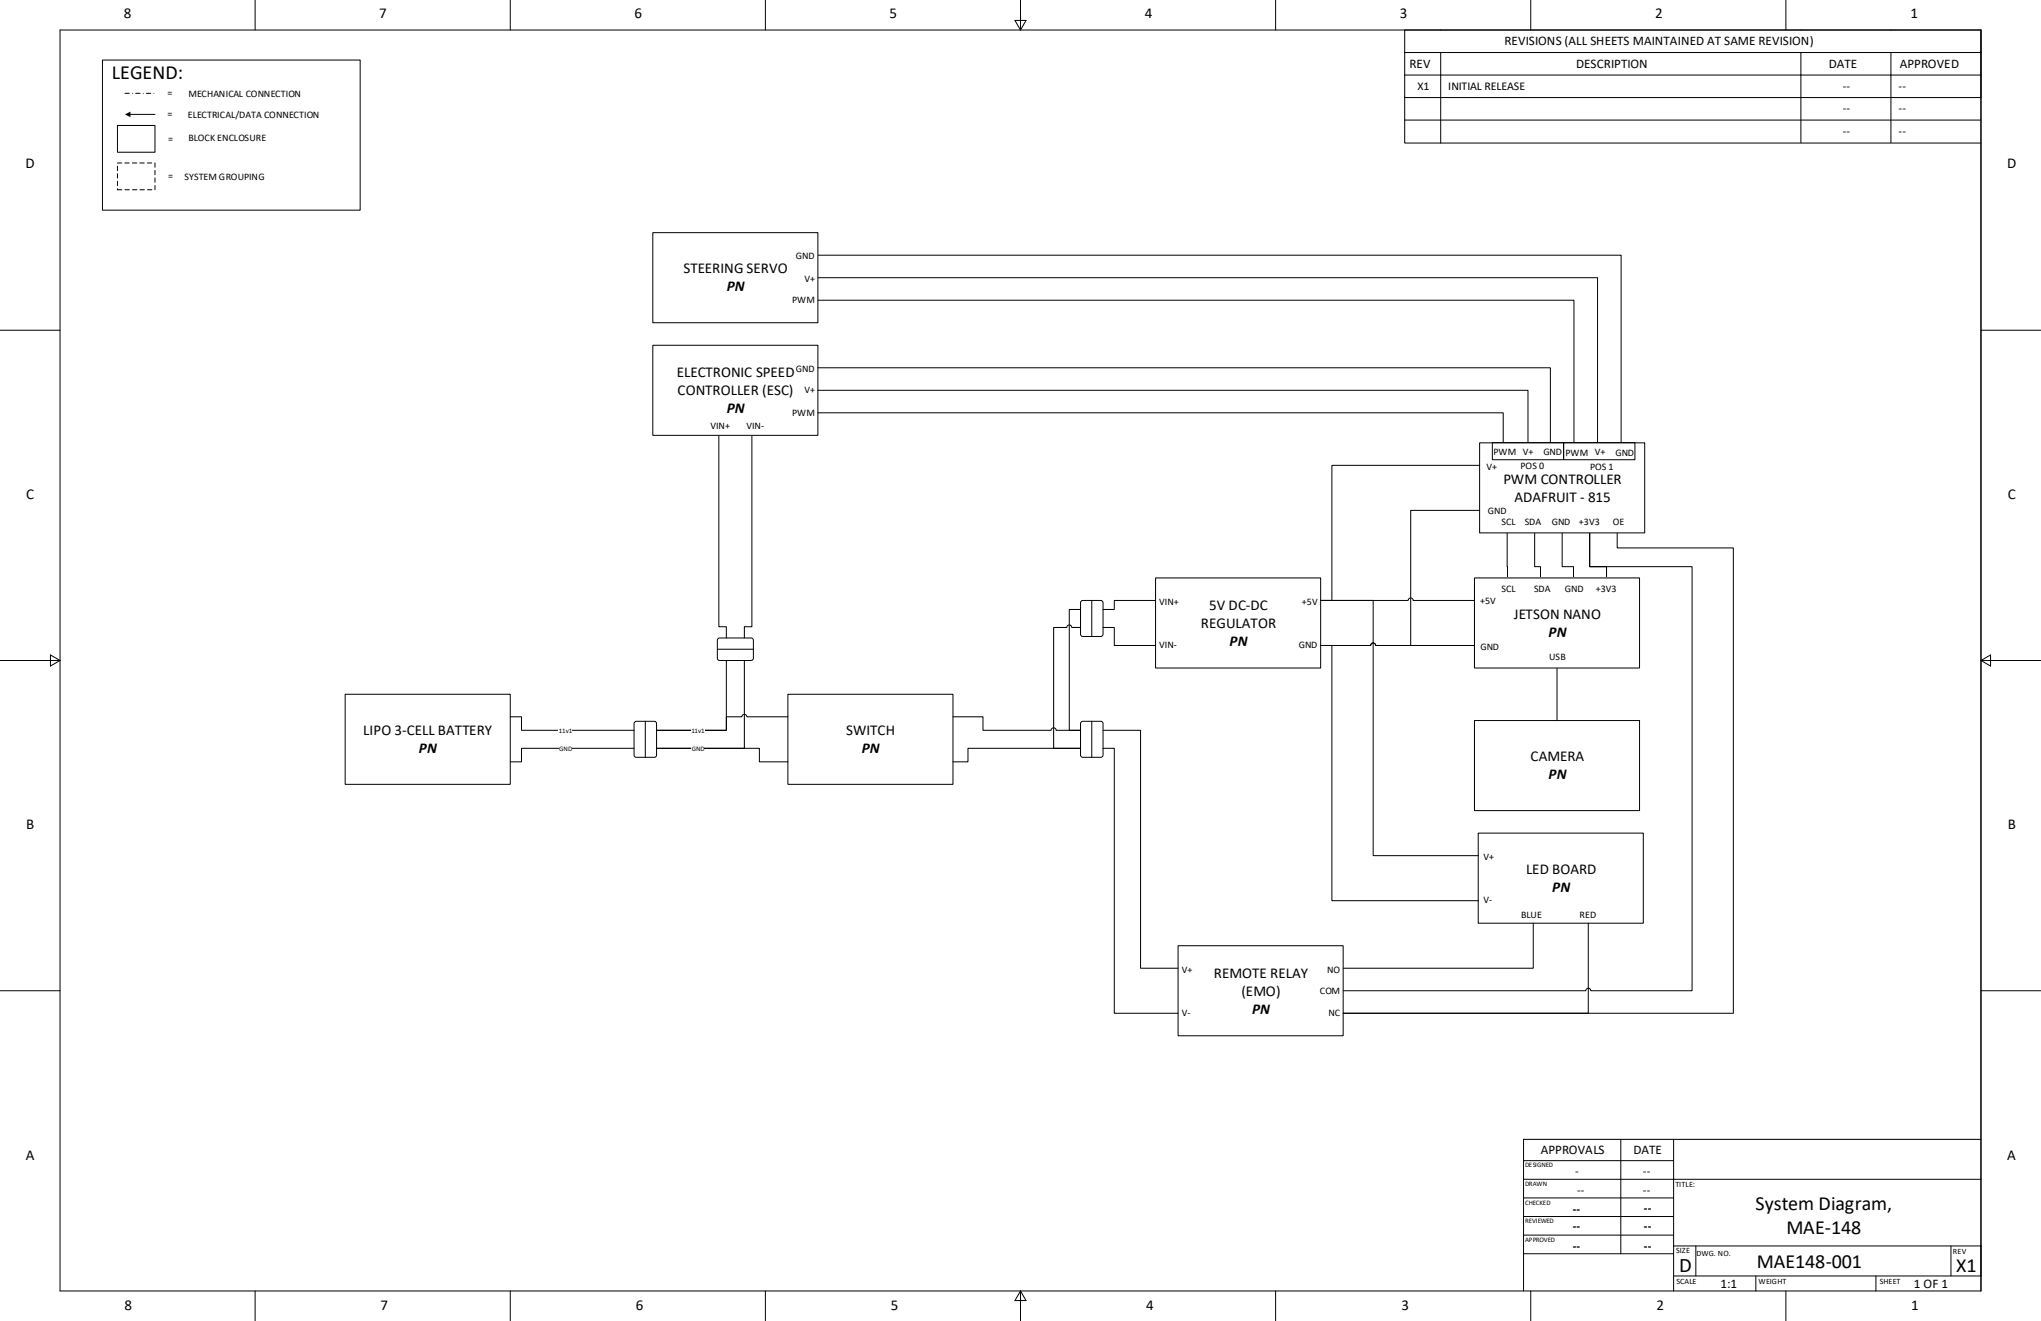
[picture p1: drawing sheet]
<svg xmlns="http://www.w3.org/2000/svg" width="864mm" height="559mm" viewBox="0 0 864 559" stroke-linecap="round" stroke-linejoin="round" font-family="sans-serif">
<g fill="none" stroke="#000" stroke-width=".42">
<path d="M25.4 12.7h812.8v533.4h-812.8zM107.9 0v12.7M215.9 0v12.7M323.8 0v12.7M429.5 8.6h4.6l-2.3 4.1zM431.8 0v12.7M539.8 0v12.7M594.4 12.7v28.6h243.8M647.7 0v12.7M755.6 0v12.7M594.4 22.2h243.8M594.4 31.8h243.8"/>
<path d="M609.6 22.2v19.1M762 22.2v19.1M800.1 22.2v19.1M0 139.7h25.4M838.2 139.7h25.4M0 279.4h25.4M21.3 277.1l4.1 2.3-4.1 2.3zM838.2 279.4h25.4M838.2 279.4l4.1-2.3v4.6zM0 419.1h25.4M838.2 419.1h25.4M644.7 498.9h193.5"/>
<path d="M644.7 491h63.5M685.8 482v48.4M708.2 482v64.1M838.2 482h-193.5v64.1M644.7 514.6h63.5M644.7 506.7h63.5M644.7 530.4h63.5M644.7 522.5h63.5M708.2 539.8h130M708.2 527h130M717.5 527v12.8M742.9 539.8v6.3"/>
<path d="M793.7 539.8v6.3M825.5 527v12.8M107.9 546.1v12.7M215.9 546.1v12.7M323.8 546.1v12.7M431.8 546.1v12.7M431.8 546.1l2.3 4.1h-4.6zM539.8 546.1v12.7M647.7 546.1v12.7M755.6 546.1v12.7"/>
</g>
<path d="M43.3 25.4h109.1v63.5h-109.1z" fill-rule="evenodd" fill="#fff"/>
<path d="M43.3 25.4h109.1v63.5h-109.1zM54.9 48.4h10.7" fill="none" stroke="#000" stroke-width=".42"/>
<path d="M52.9 48.4l2.3-1.2v2.4z" fill="#000"/>
<path d="M52.9 39.5h12.7" fill="none" stroke="#000" stroke-width=".42" stroke-dasharray="1.9 1.3 0 1.3"/>
<path d="M49.7 53.1h15.9v11.3h-15.9z" fill-rule="evenodd" fill="#fff"/>
<path d="M49.7 53.1h15.9v11.3h-15.9z" fill="none" stroke="#000" stroke-width=".42"/>
<path d="M49.7 68.9h15.9v11.4h-15.9z" fill-rule="evenodd" fill="#fff"/>
<path d="M49.7 68.9h15.9v11.4h-15.9z" fill="none" stroke="#000" stroke-width=".42" stroke-dasharray="1.9 1.3"/>
<path d="M594.4 41.1v9.7h243.8M594.4 50.8v9.7h243.8M609.6 41.2v19.3M762 41.3v19M800.1 41.3v19" fill="none" stroke="#000" stroke-width=".42"/>
<path d="M146 293.7h69.9v38.1h-69.9z" fill-rule="evenodd" fill="#fff"/>
<path d="M146 293.7h69.9v38.1h-69.9z" fill="none" stroke="#000" stroke-width=".42"/>
<path d="M268.6 305.4l.6-.3h7.7l.8 .6 .1 13.7-.6 .9-8 .1-.8-.6-.1-13.7z" fill-rule="evenodd" fill="#fff"/>
<path d="M268.6 305.4l.6-.3h7.7l.8 .6 .1 13.7-.6 .9-8 .1-.8-.6-.1-13.7zM273 305.1v15.3" fill="none" stroke="#000" stroke-width=".42"/>
<path d="M333.4 293.7h69.8v38.1h-69.8z" fill-rule="evenodd" fill="#fff"/>
<path d="M333.4 293.7h69.8v38.1h-69.8zM215.9 303.2h4.8v5.7h47.6" fill="none" stroke="#000" stroke-width=".42"/>
<path d="M236.5 307.2h5.5v3.4h-5.5z" fill-rule="evenodd" fill="#fff"/>
<path d="M268.3 316.5h-47.6v5.8h-4.8" fill="none" stroke="#000" stroke-width=".42"/>
<g fill="#fff">
<path d="M236.6 314.9h5.3v3.3h-5.3z" fill-rule="evenodd"/>
<path d="M303.8 270.2l.7-.3h13.7l.6 .9-.1 8-.9 .6-13.7-.1-.6-.9v-7.6z" fill-rule="evenodd"/>
</g>
<path d="M303.5 274.6h15.3M303.8 270.2l.7-.3h13.7l.6 .9-.1 8-.9 .6-13.7-.1-.6-.9v-7.6zM277.8 316.5h43.5v5.8h12.1M333.4 303.2h-17.4a1.06 1.06 0 0 0-1-1 1.06 1.06 0 0 0-1.1 1h-6.6v5.7h-29.5" fill="none" stroke="#000" stroke-width=".42"/>
<path d="M457.5 305.4l.7-.3h7.6l.9 .6v13.7l-.6 .9-7.9 .1-.9-.6-.1-13.7z" fill-rule="evenodd" fill="#fff"/>
<path d="M403.2 303.2h12.7v5.7h28.9a1.06 1.06 0 0 1 1-1 1.06 1.06 0 0 1 1.1 1h10.3M457.2 316.5h-47.6v5.8h-6.4M457.5 305.4l.7-.3h7.6l.9 .6v13.7l-.6 .9-7.9 .1-.9-.6-.1-13.7zM462 305.1v15.3" fill="none" stroke="#000" stroke-width=".42"/>
<path d="M498.5 400h69.8v38.1h-69.8z" fill-rule="evenodd" fill="#fff"/>
<path d="M466.7 308.9h15.9v100.7h15.9M466.7 316.5h4.8v112.1h27M498.5 400h69.8v38.1h-69.8z" fill="none" stroke="#000" stroke-width=".42"/>
<path d="M488.9 244.5h69.9v38.1h-69.9z" fill-rule="evenodd" fill="#fff"/>
<path d="M488.9 244.5h69.9v38.1h-69.9z" fill="none" stroke="#000" stroke-width=".42"/>
<path d="M457.5 254.3l.7-.3h7.6l.9 .6v13.7l-.6 .9h-7.9l-.9-.5-.1-13.7z" fill-rule="evenodd" fill="#fff"/>
<g fill="none" stroke="#000" stroke-width=".42">
<path d="M637.7 225.4l.2 19.1M649.4 225.4v14.3h2.4v4.8M661 225.4v14.3h4.8v4.8M672.6 225.4v14.3h7.2v4.8M457.2 257.8h-4.8v51.1h4.8M457.5 254.3l.7-.3h7.6l.9 .6v13.7l-.6 .9h-7.9l-.9-.5-.1-13.7zM462 254v15.2M488.9 254h-17.4v3.8h-4.8M558.8 254h37a1.06 1.06 0 0 1 1.1-1.1 1.06 1.06 0 0 1 1.1 1.1h25.9M307.3 279.4v29.5h-29.5M457.2 265.4h-3.7a1.06 1.06 0 0 0-1.1-1 1.06 1.06 0 0 0-1 1h-5.6v51.1h11.4M466.7 265.4h4.8v7.6h17.4"/>
<path d="M558.8 273h21.2a1.06 1.06 0 0 1 1-1 1.06 1.06 0 0 1 1.1 1h41.8"/>
</g>
<path d="M292.5 307.2h5.6v3.4h-5.6z" fill-rule="evenodd" fill="#fff"/>
<path d="M315 279.4v37.1h-37.2" fill="none" stroke="#000" stroke-width=".42"/>
<path d="M292.6 314.9h5.3v3.3h-5.3z" fill-rule="evenodd" fill="#fff"/>
<path d="M304.2 184.1v81h3.1v4.8M318.1 184.1v81h-3.1v4.8" fill="none" stroke="#000" stroke-width=".42"/>
<path d="M276.2 146.1h69.9v38h-69.9z" fill-rule="evenodd" fill="#fff"/>
<path d="M346.1 107.9h339.8v79.4M346.1 117.5h329.9v69.8M346.1 127h319.9v60.3M276.2 146.1h69.9v38h-69.9z" fill="none" stroke="#000" stroke-width=".42"/>
<path d="M276.2 98.4h69.9v38.1h-69.9z" fill-rule="evenodd" fill="#fff"/>
<path d="M276.2 98.4h69.9v38.1h-69.9zM346.1 155.6h309.9v31.7M346.1 174.6h289.9v12.7M346.1 165.1h300.4v22.1" fill="none" stroke="#000" stroke-width=".42"/>
<path d="M623.9 304.8h69.8v38.1h-69.8z" fill-rule="evenodd" fill="#fff"/>
<path d="M658.8 282.6v22.2M623.9 304.8h69.8v38.1h-69.8z" fill="none" stroke="#000" stroke-width=".42"/>
<path d="M625.5 352.4h69.8v38.1h-69.8z" fill-rule="evenodd" fill="#fff"/>
<path d="M672.6 225.4v14.3h43.4v179.4h-42.9a1.06 1.06 0 0 0-1.1-1.1 1.06 1.06 0 0 0-1 1.1h-102.7M684.3 225.4v6.4h49.1v196.8h-165.1h103.7v-38.1M558.8 254h22.2v107.9h44.5M558.8 273h4.8v108h61.9M625.5 352.4h69.8v38.1h-69.8zM648.8 390.5v19.1h-80.5" fill="none" stroke="#000" stroke-width=".42"/>
<path d="M623.9 244.5h69.8v38.1h-69.8z" fill-rule="evenodd" fill="#fff"/>
<path d="M623.9 244.5h69.8v38.1h-69.8z" fill="none" stroke="#000" stroke-width=".42"/>
<path d="M626.1 187.3h69.8v38.1h-69.8z" fill-rule="evenodd" fill="#fff"/>
<path d="M626.1 187.3h69.8v38.1h-69.8zM626.1 196.8h-62.5v57.2h-4.8M631.5 187.2h30.1v7.3h-30.1zM661.6 187.2h30.2v7.3h-30.2zM626.1 215.9h-29.2v57.1h-14.8a1.06 1.06 0 0 0-1.1-1 1.06 1.06 0 0 0-1 1h-21.2" fill="none" stroke="#000" stroke-width=".42"/>
<text font-size="8.7" x="710.5" y="537.9">D</text>
<g font-size="8.5">
<text x="47.4" y="33.6">LEGEND:</text>
<text x="742.8" y="511.9">System Diagram,</text>
<text x="755.9" y="522.1">MAE-148</text>
<text x="743.3" y="536.3">MAE148-001</text>
<text x="827.6" y="537.9">X1</text>
</g>
<g font-size="6.4">
<text x="52.4" y="7.7">8</text>
<text x="160.4" y="7.7">7</text>
<text x="268.4" y="7.7">6</text>
<text x="376.4" y="7.7">5</text>
<text x="484.4" y="7.7">4</text>
<text x="592.4" y="7.7">3</text>
<text x="700.3" y="7.7">2</text>
<text x="808.4" y="7.7">1</text>
<text x="289.2" y="115.6">STEERING SERVO</text>
<text x="307.5" y="174.7">PN</text>
<text x="11" y="211">C</text>
<text x="640.8" y="212.2">ADAFRUIT - 815</text>
<text x="849.5" y="211">C</text>
<text x="508.2" y="265.6">REGULATOR</text>
<text x="655.2" y="269.4">PN</text>
<text x="647.7" y="322.1">CAMERA</text>
<text x="656.8" y="377.4">PN</text>
<text x="513.7" y="413.6">REMOTE RELAY</text>
<text x="10.9" y="490.5">A</text>
<text x="849.3" y="490.5">A</text>
</g>
<g font-size="6.3">
<text x="10.8" y="71.3">D</text>
<text x="849.2" y="71.3">D</text>
<text x="307.5" y="123.2">PN</text>
<text x="286.3" y="159.5">ELECTRONIC SPEED</text>
<text x="286.7" y="167.1">CONTROLLER (ESC)</text>
<text x="636.1" y="204.6">PWM CONTROLLER</text>
<text x="511.6" y="257.9">5V DC-DC</text>
<text x="640.5" y="261.7">JETSON NANO</text>
<text x="520.3" y="273.2">PN</text>
<text x="153.7" y="311">LIPO 3-CELL BATTERY</text>
<text x="358.1" y="311">SWITCH</text>
<text x="177.3" y="318.6">PN</text>
<text x="364.6" y="318.6">PN</text>
<text x="655.2" y="329.7">PN</text>
<text x="11.1" y="350.7">B</text>
<text x="849.5" y="350.7">B</text>
<text x="645.7" y="369.7">LED BOARD</text>
<text x="525.3" y="421.2">(EMO)</text>
<text x="529.8" y="428.8">PN</text>
<text x="52.7" y="554">8</text>
<text x="161" y="554">7</text>
<text x="269" y="554">6</text>
<text x="377" y="554">5</text>
<text x="484.9" y="554">4</text>
<text x="592.9" y="554">3</text>
<text x="700.9" y="554">2</text>
<text x="808.7" y="554">1</text>
</g>
<g font-size="5.6">
<text x="636.6" y="19.2">REVISIONS (ALL SHEETS MAINTAINED AT SAME REVISION)</text>
<text x="596.4" y="28.8">REV</text>
<text x="666.9" y="28.8">DESCRIPTION</text>
<text x="773.8" y="28.8">DATE</text>
<text x="803.9" y="28.8">APPROVED</text>
<text x="652" y="488.2">APPROVALS</text>
<text x="691.2" y="488.2">DATE</text>
<text x="728" y="544.9">1:1</text>
<text x="809.8" y="544.8">1 OF 1</text>
</g>
<g font-size="5">
<text x="599.8" y="38">X1</text>
<text x="612.8" y="38">INITIAL RELEASE</text>
<text x="779.8" y="38">--</text>
<text x="803.3" y="38">--</text>
<text x="779.8" y="47.5">--</text>
<text x="803.3" y="47.5">--</text>
<text x="779.8" y="57.1">--</text>
<text x="803.3" y="57.1">--</text>
<text x="666.5" y="497.1">-</text>
<text x="695.2" y="497">--</text>
<text x="667.3" y="505.1">--</text>
<text x="695.2" y="505">--</text>
<text x="665.4" y="512.9">--</text>
<text x="695.6" y="512.8">--</text>
<text x="665.4" y="520.5">--</text>
<text x="695.6" y="520.5">--</text>
<text x="665.4" y="528.7">--</text>
<text x="695.6" y="528.7">--</text>
</g>
<g font-size="4.2">
<text x="70.9" y="40.8">=</text>
<text x="79.7" y="41.1">MECHANICAL CONNECTION</text>
<text x="70.9" y="49.7">=</text>
<text x="79.5" y="50">ELECTRICAL/DATA CONNECTION</text>
<text x="79.7" y="59.8">BLOCK ENCLOSURE</text>
<text x="71.1" y="60">=</text>
<text x="71.1" y="75.9">=</text>
<text x="78.1" y="76.3">SYSTEM GROUPING</text>
<text x="336.8" y="109.6">GND</text>
<text x="340.4" y="119.2">V+</text>
<text x="335.2" y="128.3">PWM</text>
<text x="336.8" y="157.3">GND</text>
<text x="340.4" y="166.4">V+</text>
<text x="335.2" y="176">PWM</text>
<text x="300.6" y="181.3">VIN+</text>
<text x="315.8" y="181.3">VIN-</text>
<text x="631.9" y="192.7">PWM V+</text>
<text x="653" y="192.7">GND</text>
<text x="662.4" y="192.8">PWM V+</text>
<text x="683.5" y="192.8">GND</text>
<text x="629" y="198.6">V+</text>
<text x="643.4" y="198.6">POS 0</text>
<text x="672.8" y="198.7">POS 1</text>
<text x="629.6" y="217.3">GND</text>
<text x="635.4" y="222">SCL</text>
<text x="645.2" y="222">SDA</text>
<text x="656.6" y="222">GND</text>
<text x="668.1" y="222">+3V3</text>
<text x="682.4" y="222">OE</text>
<text x="635.4" y="250.6">SCL</text>
<text x="649.2" y="250.6">SDA</text>
<text x="662.2" y="250.6">GND</text>
<text x="675.3" y="250.6">+3V3</text>
<text x="490.5" y="255.7">VIN+</text>
<text x="550.9" y="255.7">+5V</text>
<text x="626.3" y="255.4">+5V</text>
<text x="490.5" y="274.1">VIN-</text>
<text x="549.5" y="274.1">GND</text>
<text x="626.4" y="275">GND</text>
<text x="655.5" y="279.2">USB</text>
<text x="627.7" y="363.7">V+</text>
<text x="627.7" y="382.1">V-</text>
<text x="643.6" y="388.5">BLUE</text>
<text x="668.4" y="388.5">RED</text>
<text x="500" y="411.4">V+</text>
<text x="561.6" y="411.4">NO</text>
<text x="558.4" y="420.6">COM</text>
<text x="500" y="429.7">V-</text>
<text x="562.1" y="429.7">NC</text>
</g>
<g font-size="3.4">
<text x="708.9" y="502">TITLE:</text>
<text x="709.3" y="530.2">SIZE</text>
<text x="717.8" y="531.1">DWG. NO.</text>
<text x="826.4" y="530.3">REV</text>
<text x="709.3" y="543.2">SCALE</text>
<text x="744.1" y="543.2">WEIGHT</text>
<text x="795.4" y="543.2">SHEET</text>
</g>
<g font-size="2.9">
<text x="236.5" y="309.9">11v1</text>
<text x="292.6" y="309.9">11v1</text>
<text x="236.6" y="317.5">GND</text>
<text x="292.7" y="317.5">GND</text>
<text x="645.4" y="493.8">DESIGNED</text>
<text x="645.4" y="501.7">DRAWN</text>
<text x="645.4" y="509.6">CHECKED</text>
<text x="645.4" y="517.4">REVIEWED</text>
<text x="645.4" y="525.3">APPROVED</text>
</g>
</svg>
